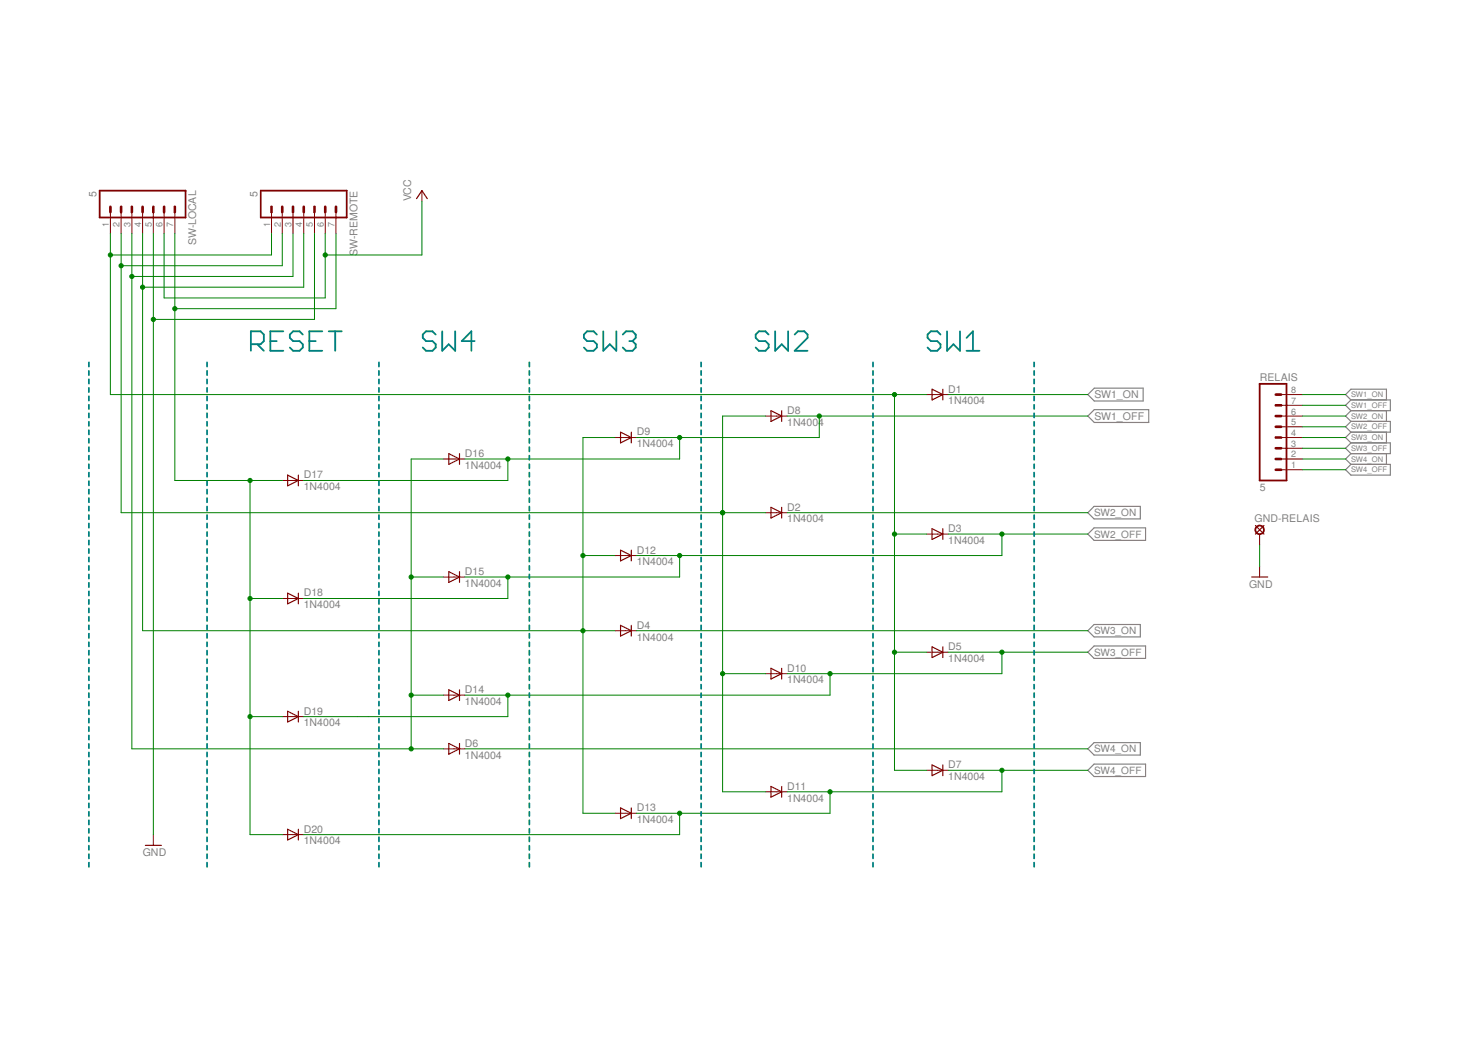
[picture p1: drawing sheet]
<?xml version="1.0" encoding="utf-8"?>
<!DOCTYPE eagle SYSTEM "eagle.dtd">
<eagle version="7.2.0">
<drawing>
<settings>
<setting alwaysvectorfont="no"/>
<setting verticaltext="up"/>
</settings>
<grid distance="0.1" unitdist="inch" unit="inch" style="lines" multiple="1" display="no" altdistance="0.01" altunitdist="inch" altunit="inch"/>
<schematic xreflabel="%F%N/%S.%C%R" xrefpart="/%S.%C%R">
<libraries>
<library name="supply1">
<symbols>
<symbol name="GND">
<wire x1="-1.905" y1="0" x2="1.905" y2="0" width="0.254" layer="94"/>
<text x="-2.54" y="-2.54" size="1.778" layer="96">&gt;VALUE</text>
<pin name="GND" x="0" y="2.54" visible="off" length="short" direction="sup" rot="R270"/>
</symbol>
<symbol name="VCC">
<wire x1="1.27" y1="-1.905" x2="0" y2="0" width="0.254" layer="94"/>
<wire x1="0" y1="0" x2="-1.27" y2="-1.905" width="0.254" layer="94"/>
<text x="-2.54" y="-2.54" size="1.778" layer="96" rot="R90">&gt;VALUE</text>
<pin name="VCC" x="0" y="-2.54" visible="off" length="short" direction="sup" rot="R90"/>
</symbol>
</symbols>
<devicesets>
<deviceset name="GND" prefix="GND">
<gates>
<gate name="1" symbol="GND" x="0" y="0"/>
</gates>
<devices>
<device name="">
<technologies>
<technology name=""/>
</technologies>
</device>
</devices>
</deviceset>
<deviceset name="VCC" prefix="P+">
<gates>
<gate name="VCC" symbol="VCC" x="0" y="0"/>
</gates>
<devices>
<device name="">
<technologies>
<technology name=""/>
</technologies>
</device>
</devices>
</deviceset>
</devicesets>
</library>
<library name="diode">
<symbols>
<symbol name="D">
<wire x1="-1.27" y1="-1.27" x2="1.27" y2="0" width="0.254" layer="94"/>
<wire x1="1.27" y1="0" x2="-1.27" y2="1.27" width="0.254" layer="94"/>
<wire x1="1.27" y1="1.27" x2="1.27" y2="0" width="0.254" layer="94"/>
<wire x1="-1.27" y1="1.27" x2="-1.27" y2="-1.27" width="0.254" layer="94"/>
<wire x1="1.27" y1="0" x2="1.27" y2="-1.27" width="0.254" layer="94"/>
<text x="2.54" y="0.4826" size="1.778" layer="95">&gt;NAME</text>
<text x="2.54" y="-2.3114" size="1.778" layer="96">&gt;VALUE</text>
<pin name="A" x="-2.54" y="0" visible="off" length="short" direction="pas"/>
<pin name="C" x="2.54" y="0" visible="off" length="short" direction="pas" rot="R180"/>
<text x="-2.54" y="0" size="0.4064" layer="99" align="center">SpiceOrder 1</text>
<text x="2.54" y="0" size="0.4064" layer="99" align="center">SpiceOrder 2</text>
</symbol>
</symbols>
<devicesets>
<deviceset name="1N4004" prefix="D">
<gates>
<gate name="1" symbol="D" x="0" y="0"/>
</gates>
<devices>
<device name="" package="DO41-10">
<connects>
<connect gate="1" pin="A" pad="A"/>
<connect gate="1" pin="C" pad="C"/>
</connects>
<technologies>
<technology name=""/>
</technologies>
</device>
</devices>
</deviceset>
</devicesets>
</library>
<library name="solpad">
<symbols>
<symbol name="LSP">
<wire x1="-1.016" y1="2.032" x2="1.016" y2="0" width="0.254" layer="94"/>
<wire x1="-1.016" y1="0" x2="1.016" y2="2.032" width="0.254" layer="94"/>
<circle x="0" y="1.016" radius="1.016" width="0.4064" layer="94"/>
<text x="-1.27" y="2.921" size="1.778" layer="95">&gt;NAME</text>
<pin name="MP" x="0" y="-2.54" visible="off" length="short" direction="pas" rot="R90"/>
</symbol>
</symbols>
<devicesets>
<deviceset name="LSP10" prefix="LSP">
<gates>
<gate name="1" symbol="LSP" x="0" y="0"/>
</gates>
<devices>
<device name="" package="LSP10">
<connects>
<connect gate="1" pin="MP" pad="MP"/>
</connects>
<technologies>
<technology name=""/>
</technologies>
</device>
</devices>
</deviceset>
</devicesets>
</library>
<library name="con-amp-quick">
<symbols>
<symbol name="M08">
<wire x1="1.27" y1="-10.16" x2="-5.08" y2="-10.16" width="0.4064" layer="94"/>
<wire x1="-1.27" y1="-2.54" x2="0" y2="-2.54" width="0.6096" layer="94"/>
<wire x1="-1.27" y1="-5.08" x2="0" y2="-5.08" width="0.6096" layer="94"/>
<wire x1="-1.27" y1="-7.62" x2="0" y2="-7.62" width="0.6096" layer="94"/>
<wire x1="-5.08" y1="12.7" x2="-5.08" y2="-10.16" width="0.4064" layer="94"/>
<wire x1="1.27" y1="-10.16" x2="1.27" y2="12.7" width="0.4064" layer="94"/>
<wire x1="-5.08" y1="12.7" x2="1.27" y2="12.7" width="0.4064" layer="94"/>
<wire x1="-1.27" y1="2.54" x2="0" y2="2.54" width="0.6096" layer="94"/>
<wire x1="-1.27" y1="0" x2="0" y2="0" width="0.6096" layer="94"/>
<wire x1="-1.27" y1="5.08" x2="0" y2="5.08" width="0.6096" layer="94"/>
<wire x1="-1.27" y1="7.62" x2="0" y2="7.62" width="0.6096" layer="94"/>
<wire x1="-1.27" y1="10.16" x2="0" y2="10.16" width="0.6096" layer="94"/>
<text x="-5.08" y="-12.7" size="1.778" layer="96">&gt;VALUE</text>
<text x="-5.08" y="13.462" size="1.778" layer="95">&gt;NAME</text>
<pin name="1" x="5.08" y="-7.62" visible="pad" length="middle" direction="pas" swaplevel="1" rot="R180"/>
<pin name="2" x="5.08" y="-5.08" visible="pad" length="middle" direction="pas" swaplevel="1" rot="R180"/>
<pin name="3" x="5.08" y="-2.54" visible="pad" length="middle" direction="pas" swaplevel="1" rot="R180"/>
<pin name="4" x="5.08" y="0" visible="pad" length="middle" direction="pas" swaplevel="1" rot="R180"/>
<pin name="5" x="5.08" y="2.54" visible="pad" length="middle" direction="pas" swaplevel="1" rot="R180"/>
<pin name="6" x="5.08" y="5.08" visible="pad" length="middle" direction="pas" swaplevel="1" rot="R180"/>
<pin name="7" x="5.08" y="7.62" visible="pad" length="middle" direction="pas" swaplevel="1" rot="R180"/>
<pin name="8" x="5.08" y="10.16" visible="pad" length="middle" direction="pas" swaplevel="1" rot="R180"/>
</symbol>
<symbol name="M07">
<wire x1="1.27" y1="-7.62" x2="-5.08" y2="-7.62" width="0.4064" layer="94"/>
<wire x1="-1.27" y1="0" x2="0" y2="0" width="0.6096" layer="94"/>
<wire x1="-1.27" y1="-2.54" x2="0" y2="-2.54" width="0.6096" layer="94"/>
<wire x1="-1.27" y1="-5.08" x2="0" y2="-5.08" width="0.6096" layer="94"/>
<wire x1="-5.08" y1="12.7" x2="-5.08" y2="-7.62" width="0.4064" layer="94"/>
<wire x1="1.27" y1="-7.62" x2="1.27" y2="12.7" width="0.4064" layer="94"/>
<wire x1="-5.08" y1="12.7" x2="1.27" y2="12.7" width="0.4064" layer="94"/>
<wire x1="-1.27" y1="5.08" x2="0" y2="5.08" width="0.6096" layer="94"/>
<wire x1="-1.27" y1="2.54" x2="0" y2="2.54" width="0.6096" layer="94"/>
<wire x1="-1.27" y1="7.62" x2="0" y2="7.62" width="0.6096" layer="94"/>
<wire x1="-1.27" y1="10.16" x2="0" y2="10.16" width="0.6096" layer="94"/>
<text x="-5.08" y="-10.16" size="1.778" layer="96">&gt;VALUE</text>
<text x="-5.08" y="13.462" size="1.778" layer="95">&gt;NAME</text>
<pin name="1" x="5.08" y="-5.08" visible="pad" length="middle" direction="pas" swaplevel="1" rot="R180"/>
<pin name="2" x="5.08" y="-2.54" visible="pad" length="middle" direction="pas" swaplevel="1" rot="R180"/>
<pin name="3" x="5.08" y="0" visible="pad" length="middle" direction="pas" swaplevel="1" rot="R180"/>
<pin name="4" x="5.08" y="2.54" visible="pad" length="middle" direction="pas" swaplevel="1" rot="R180"/>
<pin name="5" x="5.08" y="5.08" visible="pad" length="middle" direction="pas" swaplevel="1" rot="R180"/>
<pin name="6" x="5.08" y="7.62" visible="pad" length="middle" direction="pas" swaplevel="1" rot="R180"/>
<pin name="7" x="5.08" y="10.16" visible="pad" length="middle" direction="pas" swaplevel="1" rot="R180"/>
</symbol>
</symbols>
<devicesets>
<deviceset name="MA08" prefix="SL" uservalue="yes">
<gates>
<gate name="G$1" symbol="M08" x="-2.54" y="0"/>
</gates>
<devices>
<device name="" package="08PA">
<connects>
<connect gate="G$1" pin="1" pad="1"/>
<connect gate="G$1" pin="2" pad="2"/>
<connect gate="G$1" pin="3" pad="3"/>
<connect gate="G$1" pin="4" pad="4"/>
<connect gate="G$1" pin="5" pad="5"/>
<connect gate="G$1" pin="6" pad="6"/>
<connect gate="G$1" pin="7" pad="7"/>
<connect gate="G$1" pin="8" pad="8"/>
</connects>
<technologies>
<technology name="">
<attribute name="MF" value="" constant="no"/>
<attribute name="MPN" value="" constant="no"/>
<attribute name="OC_FARNELL" value="unknown" constant="no"/>
<attribute name="OC_NEWARK" value="unknown" constant="no"/>
</technology>
</technologies>
</device>
</devices>
</deviceset>
<deviceset name="MA07" prefix="SL" uservalue="yes">
<gates>
<gate name="G$1" symbol="M07" x="-2.54" y="0"/>
</gates>
<devices>
<device name="" package="07PA">
<connects>
<connect gate="G$1" pin="1" pad="1"/>
<connect gate="G$1" pin="2" pad="2"/>
<connect gate="G$1" pin="3" pad="3"/>
<connect gate="G$1" pin="4" pad="4"/>
<connect gate="G$1" pin="5" pad="5"/>
<connect gate="G$1" pin="6" pad="6"/>
<connect gate="G$1" pin="7" pad="7"/>
</connects>
<technologies>
<technology name="">
<attribute name="MF" value="" constant="no"/>
<attribute name="MPN" value="" constant="no"/>
<attribute name="OC_FARNELL" value="unknown" constant="no"/>
<attribute name="OC_NEWARK" value="unknown" constant="no"/>
</technology>
</technologies>
</device>
</devices>
</deviceset>
</devicesets>
</library>
</libraries>
<attributes>
</attributes>
<variantdefs>
</variantdefs>
<classes>
<class number="0" name="default" width="0" drill="0">
</class>
</classes>
<parts>
<part name="D1" library="diode" deviceset="1N4004" device=""/>
<part name="D2" library="diode" deviceset="1N4004" device=""/>
<part name="D3" library="diode" deviceset="1N4004" device=""/>
<part name="D4" library="diode" deviceset="1N4004" device=""/>
<part name="D5" library="diode" deviceset="1N4004" device=""/>
<part name="D6" library="diode" deviceset="1N4004" device=""/>
<part name="D7" library="diode" deviceset="1N4004" device=""/>
<part name="D8" library="diode" deviceset="1N4004" device=""/>
<part name="D10" library="diode" deviceset="1N4004" device=""/>
<part name="D11" library="diode" deviceset="1N4004" device=""/>
<part name="D9" library="diode" deviceset="1N4004" device=""/>
<part name="D12" library="diode" deviceset="1N4004" device=""/>
<part name="D13" library="diode" deviceset="1N4004" device=""/>
<part name="D14" library="diode" deviceset="1N4004" device=""/>
<part name="D15" library="diode" deviceset="1N4004" device=""/>
<part name="D16" library="diode" deviceset="1N4004" device=""/>
<part name="SW-LOCAL" library="con-amp-quick" deviceset="MA07" device="" value="5"/>
<part name="GND5" library="supply1" deviceset="GND" device=""/>
<part name="SW-REMOTE" library="con-amp-quick" deviceset="MA07" device="" value="5"/>
<part name="RELAIS" library="con-amp-quick" deviceset="MA08" device="" value="5"/>
<part name="GND-RELAIS" library="solpad" deviceset="LSP10" device=""/>
<part name="GND2" library="supply1" deviceset="GND" device=""/>
<part name="D17" library="diode" deviceset="1N4004" device=""/>
<part name="D18" library="diode" deviceset="1N4004" device=""/>
<part name="D19" library="diode" deviceset="1N4004" device=""/>
<part name="D20" library="diode" deviceset="1N4004" device=""/>
<part name="P+1" library="supply1" deviceset="VCC" device=""/>
</parts>
<sheets>
<sheet>
<plain>
<wire x1="-83.82" y1="73.66" x2="-83.82" y2="-45.72" width="0.4064" layer="100" style="shortdash"/>
<wire x1="35.56" y1="73.66" x2="35.56" y2="-45.72" width="0.4064" layer="100" style="shortdash"/>
<wire x1="-2.54" y1="73.66" x2="-2.54" y2="-45.72" width="0.4064" layer="100" style="shortdash"/>
<wire x1="-43.18" y1="73.66" x2="-43.18" y2="-45.72" width="0.4064" layer="100" style="shortdash"/>
<text x="10.16" y="76.2" size="5" layer="100" font="vector">SW1</text>
<text x="-30.48" y="76.2" size="5" layer="100" font="vector">SW2</text>
<text x="-71.12" y="76.2" size="5" layer="100" font="vector">SW3</text>
<text x="-109.22" y="76.2" size="5" layer="100" font="vector">SW4</text>
<wire x1="-119.38" y1="73.66" x2="-119.38" y2="-45.72" width="0.4064" layer="100" style="shortdash"/>
<wire x1="-187.96" y1="73.66" x2="-187.96" y2="-45.72" width="0.4064" layer="100" style="shortdash"/>
<wire x1="-160.02" y1="73.66" x2="-160.02" y2="-45.72" width="0.4064" layer="100" style="shortdash"/>
<text x="-149.86" y="76.2" size="5" layer="100" font="vector">RESET</text>
</plain>
<instances>
<instance part="D1" gate="1" x="12.7" y="66.04"/>
<instance part="D2" gate="1" x="-25.4" y="38.1"/>
<instance part="D3" gate="1" x="12.7" y="33.02"/>
<instance part="D4" gate="1" x="-60.96" y="10.16"/>
<instance part="D5" gate="1" x="12.7" y="5.08"/>
<instance part="D6" gate="1" x="-101.6" y="-17.78"/>
<instance part="D7" gate="1" x="12.7" y="-22.86"/>
<instance part="D8" gate="1" x="-25.4" y="60.96"/>
<instance part="D10" gate="1" x="-25.4" y="0"/>
<instance part="D11" gate="1" x="-25.4" y="-27.94"/>
<instance part="D9" gate="1" x="-60.96" y="55.88"/>
<instance part="D12" gate="1" x="-60.96" y="27.94"/>
<instance part="D13" gate="1" x="-60.96" y="-33.02"/>
<instance part="D14" gate="1" x="-101.6" y="-5.08"/>
<instance part="D15" gate="1" x="-101.6" y="22.86"/>
<instance part="D16" gate="1" x="-101.6" y="50.8"/>
<instance part="SW-LOCAL" gate="G$1" x="-177.8" y="109.22" rot="R270"/>
<instance part="GND5" gate="1" x="-172.72" y="-40.64"/>
<instance part="SW-REMOTE" gate="G$1" x="-139.7" y="109.22" rot="R270"/>
<instance part="RELAIS" gate="G$1" x="93.98" y="55.88"/>
<instance part="GND-RELAIS" gate="1" x="88.9" y="33.02"/>
<instance part="GND2" gate="1" x="88.9" y="22.86"/>
<instance part="D17" gate="1" x="-139.7" y="45.72"/>
<instance part="D18" gate="1" x="-139.7" y="17.78"/>
<instance part="D19" gate="1" x="-139.7" y="-10.16"/>
<instance part="D20" gate="1" x="-139.7" y="-38.1"/>
<instance part="P+1" gate="VCC" x="-109.22" y="114.3"/>
</instances>
<busses>
</busses>
<nets>
<net name="N$1" class="0">
<segment>
<pinref part="D1" gate="1" pin="A"/>
<pinref part="D3" gate="1" pin="A"/>
<wire x1="-182.88" y1="66.04" x2="2.54" y2="66.04" width="0.1524" layer="91"/>
<wire x1="2.54" y1="66.04" x2="10.16" y2="66.04" width="0.1524" layer="91"/>
<wire x1="10.16" y1="33.02" x2="2.54" y2="33.02" width="0.1524" layer="91"/>
<wire x1="2.54" y1="33.02" x2="2.54" y2="66.04" width="0.1524" layer="91"/>
<junction x="2.54" y="66.04"/>
<wire x1="2.54" y1="33.02" x2="2.54" y2="5.08" width="0.1524" layer="91"/>
<pinref part="D5" gate="1" pin="A"/>
<wire x1="2.54" y1="5.08" x2="10.16" y2="5.08" width="0.1524" layer="91"/>
<junction x="2.54" y="33.02"/>
<pinref part="D7" gate="1" pin="A"/>
<wire x1="2.54" y1="5.08" x2="2.54" y2="-22.86" width="0.1524" layer="91"/>
<wire x1="2.54" y1="-22.86" x2="10.16" y2="-22.86" width="0.1524" layer="91"/>
<junction x="2.54" y="5.08"/>
<pinref part="SW-LOCAL" gate="G$1" pin="1"/>
<wire x1="-182.88" y1="104.14" x2="-182.88" y2="99.06" width="0.1524" layer="91"/>
<pinref part="SW-REMOTE" gate="G$1" pin="1"/>
<wire x1="-182.88" y1="99.06" x2="-182.88" y2="66.04" width="0.1524" layer="91"/>
<wire x1="-144.78" y1="104.14" x2="-144.78" y2="99.06" width="0.1524" layer="91"/>
<wire x1="-144.78" y1="99.06" x2="-182.88" y2="99.06" width="0.1524" layer="91"/>
<junction x="-182.88" y="99.06"/>
</segment>
</net>
<net name="SW1_ON" class="0">
<segment>
<pinref part="D1" gate="1" pin="C"/>
<wire x1="15.24" y1="66.04" x2="48.26" y2="66.04" width="0.1524" layer="91"/>
<label x="48.26" y="66.04" size="1.778" layer="95" xref="yes"/>
</segment>
<segment>
<pinref part="RELAIS" gate="G$1" pin="8"/>
<wire x1="99.06" y1="66.04" x2="109.22" y2="66.04" width="0.1524" layer="91"/>
<label x="109.22" y="66.04" size="1.27" layer="95" xref="yes"/>
</segment>
</net>
<net name="GND" class="0">
<segment>
<pinref part="GND5" gate="1" pin="GND"/>
<wire x1="-172.72" y1="83.82" x2="-172.72" y2="-38.1" width="0.1524" layer="91"/>
<pinref part="SW-LOCAL" gate="G$1" pin="5"/>
<wire x1="-134.62" y1="83.82" x2="-172.72" y2="83.82" width="0.1524" layer="91"/>
<wire x1="-172.72" y1="83.82" x2="-172.72" y2="104.14" width="0.1524" layer="91"/>
<pinref part="SW-REMOTE" gate="G$1" pin="5"/>
<wire x1="-134.62" y1="104.14" x2="-134.62" y2="83.82" width="0.1524" layer="91"/>
<junction x="-172.72" y="83.82"/>
</segment>
<segment>
<pinref part="GND-RELAIS" gate="1" pin="MP"/>
<wire x1="88.9" y1="30.48" x2="88.9" y2="25.4" width="0.1524" layer="91"/>
<pinref part="GND2" gate="1" pin="GND"/>
</segment>
</net>
<net name="SW2_ON" class="0">
<segment>
<pinref part="D2" gate="1" pin="C"/>
<wire x1="-22.86" y1="38.1" x2="48.26" y2="38.1" width="0.1524" layer="91"/>
<label x="48.26" y="38.1" size="1.6764" layer="95" xref="yes"/>
</segment>
<segment>
<pinref part="RELAIS" gate="G$1" pin="6"/>
<wire x1="99.06" y1="60.96" x2="109.22" y2="60.96" width="0.1524" layer="91"/>
<label x="109.22" y="60.96" size="1.27" layer="95" xref="yes"/>
</segment>
</net>
<net name="SW2_OFF" class="0">
<segment>
<wire x1="48.26" y1="33.02" x2="27.94" y2="33.02" width="0.1524" layer="91"/>
<pinref part="D3" gate="1" pin="C"/>
<wire x1="27.94" y1="33.02" x2="15.24" y2="33.02" width="0.1524" layer="91"/>
<junction x="27.94" y="33.02"/>
<wire x1="-48.26" y1="27.94" x2="-48.26" y2="22.86" width="0.1524" layer="91"/>
<wire x1="-48.26" y1="22.86" x2="-88.9" y2="22.86" width="0.1524" layer="91"/>
<pinref part="D15" gate="1" pin="C"/>
<junction x="-48.26" y="27.94"/>
<wire x1="-88.9" y1="22.86" x2="-99.06" y2="22.86" width="0.1524" layer="91"/>
<wire x1="27.94" y1="33.02" x2="27.94" y2="27.94" width="0.1524" layer="91"/>
<wire x1="27.94" y1="27.94" x2="-48.26" y2="27.94" width="0.1524" layer="91"/>
<pinref part="D12" gate="1" pin="C"/>
<wire x1="-58.42" y1="27.94" x2="-48.26" y2="27.94" width="0.1524" layer="91"/>
<label x="48.26" y="33.02" size="1.6764" layer="95" xref="yes"/>
<wire x1="-88.9" y1="22.86" x2="-88.9" y2="17.78" width="0.1524" layer="91"/>
<wire x1="-88.9" y1="17.78" x2="-137.16" y2="17.78" width="0.1524" layer="91"/>
<junction x="-88.9" y="22.86"/>
<pinref part="D18" gate="1" pin="C"/>
</segment>
<segment>
<pinref part="RELAIS" gate="G$1" pin="5"/>
<wire x1="99.06" y1="58.42" x2="109.22" y2="58.42" width="0.1524" layer="91"/>
<label x="109.22" y="58.42" size="1.27" layer="95" xref="yes"/>
</segment>
</net>
<net name="SW3_ON" class="0">
<segment>
<pinref part="D4" gate="1" pin="C"/>
<wire x1="48.26" y1="10.16" x2="-58.42" y2="10.16" width="0.1524" layer="91"/>
<label x="48.26" y="10.16" size="1.6764" layer="95" xref="yes"/>
</segment>
<segment>
<pinref part="RELAIS" gate="G$1" pin="4"/>
<wire x1="99.06" y1="55.88" x2="109.22" y2="55.88" width="0.1524" layer="91"/>
<label x="109.22" y="55.88" size="1.27" layer="95" xref="yes"/>
</segment>
</net>
<net name="SW3_OFF" class="0">
<segment>
<wire x1="27.94" y1="0" x2="-12.7" y2="0" width="0.1524" layer="91"/>
<pinref part="D10" gate="1" pin="C"/>
<wire x1="-12.7" y1="0" x2="-22.86" y2="0" width="0.1524" layer="91"/>
<wire x1="-12.7" y1="0" x2="-12.7" y2="-5.08" width="0.1524" layer="91"/>
<wire x1="-12.7" y1="-5.08" x2="-88.9" y2="-5.08" width="0.1524" layer="91"/>
<pinref part="D14" gate="1" pin="C"/>
<junction x="-12.7" y="0"/>
<label x="48.26" y="5.08" size="1.6764" layer="95" xref="yes"/>
<wire x1="-88.9" y1="-5.08" x2="-99.06" y2="-5.08" width="0.1524" layer="91"/>
<wire x1="27.94" y1="0" x2="27.94" y2="5.08" width="0.1524" layer="91"/>
<pinref part="D5" gate="1" pin="C"/>
<wire x1="15.24" y1="5.08" x2="27.94" y2="5.08" width="0.1524" layer="91"/>
<junction x="27.94" y="5.08"/>
<wire x1="27.94" y1="5.08" x2="48.26" y2="5.08" width="0.1524" layer="91"/>
<wire x1="-88.9" y1="-5.08" x2="-88.9" y2="-10.16" width="0.1524" layer="91"/>
<wire x1="-88.9" y1="-10.16" x2="-121.92" y2="-10.16" width="0.1524" layer="91"/>
<junction x="-88.9" y="-5.08"/>
<pinref part="D19" gate="1" pin="C"/>
<wire x1="-121.92" y1="-10.16" x2="-124.46" y2="-10.16" width="0.1524" layer="91"/>
<wire x1="-124.46" y1="-10.16" x2="-137.16" y2="-10.16" width="0.1524" layer="91"/>
</segment>
<segment>
<pinref part="RELAIS" gate="G$1" pin="3"/>
<wire x1="99.06" y1="53.34" x2="109.22" y2="53.34" width="0.1524" layer="91"/>
<label x="109.22" y="53.34" size="1.27" layer="95" xref="yes"/>
</segment>
</net>
<net name="SW4_ON" class="0">
<segment>
<pinref part="D6" gate="1" pin="C"/>
<wire x1="48.26" y1="-17.78" x2="-99.06" y2="-17.78" width="0.1524" layer="91"/>
<label x="48.26" y="-17.78" size="1.6764" layer="95" xref="yes"/>
</segment>
<segment>
<pinref part="RELAIS" gate="G$1" pin="2"/>
<wire x1="99.06" y1="50.8" x2="109.22" y2="50.8" width="0.1524" layer="91"/>
<label x="109.22" y="50.8" size="1.27" layer="95" xref="yes"/>
</segment>
</net>
<net name="SW4_OFF" class="0">
<segment>
<label x="48.26" y="-22.86" size="1.6764" layer="95" xref="yes"/>
<pinref part="D7" gate="1" pin="C"/>
<wire x1="15.24" y1="-22.86" x2="27.94" y2="-22.86" width="0.1524" layer="91"/>
<wire x1="27.94" y1="-22.86" x2="48.26" y2="-22.86" width="0.1524" layer="91"/>
<pinref part="D11" gate="1" pin="C"/>
<wire x1="-22.86" y1="-27.94" x2="-12.7" y2="-27.94" width="0.1524" layer="91"/>
<wire x1="-12.7" y1="-27.94" x2="27.94" y2="-27.94" width="0.1524" layer="91"/>
<wire x1="27.94" y1="-27.94" x2="27.94" y2="-22.86" width="0.1524" layer="91"/>
<junction x="27.94" y="-22.86"/>
<pinref part="D13" gate="1" pin="C"/>
<wire x1="-58.42" y1="-33.02" x2="-48.26" y2="-33.02" width="0.1524" layer="91"/>
<wire x1="-48.26" y1="-33.02" x2="-12.7" y2="-33.02" width="0.1524" layer="91"/>
<wire x1="-12.7" y1="-33.02" x2="-12.7" y2="-27.94" width="0.1524" layer="91"/>
<junction x="-12.7" y="-27.94"/>
<wire x1="-48.26" y1="-33.02" x2="-48.26" y2="-38.1" width="0.1524" layer="91"/>
<wire x1="-48.26" y1="-38.1" x2="-137.16" y2="-38.1" width="0.1524" layer="91"/>
<junction x="-48.26" y="-33.02"/>
<pinref part="D20" gate="1" pin="C"/>
</segment>
<segment>
<pinref part="RELAIS" gate="G$1" pin="1"/>
<wire x1="99.06" y1="48.26" x2="109.22" y2="48.26" width="0.1524" layer="91"/>
<label x="109.22" y="48.26" size="1.27" layer="95" xref="yes"/>
</segment>
</net>
<net name="N$12" class="0">
<segment>
<pinref part="D6" gate="1" pin="A"/>
<wire x1="-104.14" y1="-17.78" x2="-111.76" y2="-17.78" width="0.1524" layer="91"/>
<pinref part="D16" gate="1" pin="A"/>
<wire x1="-111.76" y1="-17.78" x2="-177.8" y2="-17.78" width="0.1524" layer="91"/>
<wire x1="-104.14" y1="50.8" x2="-111.76" y2="50.8" width="0.1524" layer="91"/>
<wire x1="-111.76" y1="50.8" x2="-111.76" y2="22.86" width="0.1524" layer="91"/>
<pinref part="D14" gate="1" pin="A"/>
<wire x1="-111.76" y1="22.86" x2="-111.76" y2="-5.08" width="0.1524" layer="91"/>
<wire x1="-111.76" y1="-5.08" x2="-111.76" y2="-17.78" width="0.1524" layer="91"/>
<wire x1="-111.76" y1="-5.08" x2="-104.14" y2="-5.08" width="0.1524" layer="91"/>
<pinref part="D15" gate="1" pin="A"/>
<wire x1="-111.76" y1="22.86" x2="-104.14" y2="22.86" width="0.1524" layer="91"/>
<junction x="-111.76" y="-5.08"/>
<junction x="-111.76" y="22.86"/>
<junction x="-111.76" y="-17.78"/>
<wire x1="-177.8" y1="104.14" x2="-177.8" y2="93.98" width="0.1524" layer="91"/>
<pinref part="SW-LOCAL" gate="G$1" pin="3"/>
<pinref part="SW-REMOTE" gate="G$1" pin="3"/>
<wire x1="-177.8" y1="93.98" x2="-177.8" y2="-17.78" width="0.1524" layer="91"/>
<wire x1="-177.8" y1="93.98" x2="-139.7" y2="93.98" width="0.1524" layer="91"/>
<wire x1="-139.7" y1="93.98" x2="-139.7" y2="104.14" width="0.1524" layer="91"/>
<junction x="-177.8" y="93.98"/>
</segment>
</net>
<net name="SW1_OFF" class="0">
<segment>
<wire x1="48.26" y1="60.96" x2="-15.24" y2="60.96" width="0.1524" layer="91"/>
<pinref part="D8" gate="1" pin="C"/>
<label x="48.26" y="60.96" size="1.778" layer="95" xref="yes"/>
<wire x1="-15.24" y1="60.96" x2="-22.86" y2="60.96" width="0.1524" layer="91"/>
<wire x1="-15.24" y1="55.88" x2="-48.26" y2="55.88" width="0.1524" layer="91"/>
<pinref part="D9" gate="1" pin="C"/>
<wire x1="-48.26" y1="55.88" x2="-58.42" y2="55.88" width="0.1524" layer="91"/>
<wire x1="-15.24" y1="55.88" x2="-15.24" y2="60.96" width="0.1524" layer="91"/>
<junction x="-15.24" y="60.96"/>
<pinref part="D16" gate="1" pin="C"/>
<wire x1="-99.06" y1="50.8" x2="-88.9" y2="50.8" width="0.1524" layer="91"/>
<wire x1="-88.9" y1="50.8" x2="-48.26" y2="50.8" width="0.1524" layer="91"/>
<wire x1="-48.26" y1="50.8" x2="-48.26" y2="55.88" width="0.1524" layer="91"/>
<junction x="-48.26" y="55.88"/>
<wire x1="-88.9" y1="50.8" x2="-88.9" y2="45.72" width="0.1524" layer="91"/>
<wire x1="-88.9" y1="45.72" x2="-137.16" y2="45.72" width="0.1524" layer="91"/>
<junction x="-88.9" y="50.8"/>
<pinref part="D17" gate="1" pin="C"/>
</segment>
<segment>
<pinref part="RELAIS" gate="G$1" pin="7"/>
<wire x1="99.06" y1="63.5" x2="109.22" y2="63.5" width="0.1524" layer="91"/>
<label x="109.22" y="63.5" size="1.27" layer="95" xref="yes"/>
</segment>
</net>
<net name="N$14" class="0">
<segment>
<pinref part="D8" gate="1" pin="A"/>
<wire x1="-27.94" y1="60.96" x2="-38.1" y2="60.96" width="0.1524" layer="91"/>
<pinref part="D2" gate="1" pin="A"/>
<wire x1="-27.94" y1="38.1" x2="-38.1" y2="38.1" width="0.1524" layer="91"/>
<wire x1="-38.1" y1="38.1" x2="-180.34" y2="38.1" width="0.1524" layer="91"/>
<wire x1="-38.1" y1="60.96" x2="-38.1" y2="38.1" width="0.1524" layer="91"/>
<junction x="-38.1" y="38.1"/>
<pinref part="D11" gate="1" pin="A"/>
<wire x1="-38.1" y1="38.1" x2="-38.1" y2="0" width="0.1524" layer="91"/>
<wire x1="-38.1" y1="0" x2="-38.1" y2="-27.94" width="0.1524" layer="91"/>
<wire x1="-38.1" y1="-27.94" x2="-27.94" y2="-27.94" width="0.1524" layer="91"/>
<pinref part="D10" gate="1" pin="A"/>
<wire x1="-27.94" y1="0" x2="-38.1" y2="0" width="0.1524" layer="91"/>
<junction x="-38.1" y="0"/>
<junction x="-38.1" y="38.1"/>
<pinref part="SW-LOCAL" gate="G$1" pin="2"/>
<wire x1="-180.34" y1="104.14" x2="-180.34" y2="96.52" width="0.1524" layer="91"/>
<pinref part="SW-REMOTE" gate="G$1" pin="2"/>
<wire x1="-180.34" y1="96.52" x2="-180.34" y2="38.1" width="0.1524" layer="91"/>
<wire x1="-142.24" y1="104.14" x2="-142.24" y2="96.52" width="0.1524" layer="91"/>
<wire x1="-142.24" y1="96.52" x2="-180.34" y2="96.52" width="0.1524" layer="91"/>
<junction x="-180.34" y="96.52"/>
</segment>
</net>
<net name="N$5" class="0">
<segment>
<pinref part="D9" gate="1" pin="A"/>
<wire x1="-63.5" y1="55.88" x2="-71.12" y2="55.88" width="0.1524" layer="91"/>
<wire x1="-71.12" y1="55.88" x2="-71.12" y2="27.94" width="0.1524" layer="91"/>
<pinref part="D13" gate="1" pin="A"/>
<wire x1="-71.12" y1="27.94" x2="-71.12" y2="10.16" width="0.1524" layer="91"/>
<wire x1="-71.12" y1="10.16" x2="-71.12" y2="-33.02" width="0.1524" layer="91"/>
<wire x1="-71.12" y1="-33.02" x2="-63.5" y2="-33.02" width="0.1524" layer="91"/>
<pinref part="D12" gate="1" pin="A"/>
<wire x1="-71.12" y1="27.94" x2="-63.5" y2="27.94" width="0.1524" layer="91"/>
<junction x="-71.12" y="27.94"/>
<pinref part="D4" gate="1" pin="A"/>
<wire x1="-71.12" y1="10.16" x2="-63.5" y2="10.16" width="0.1524" layer="91"/>
<wire x1="-71.12" y1="10.16" x2="-175.26" y2="10.16" width="0.1524" layer="91"/>
<junction x="-71.12" y="10.16"/>
<wire x1="-175.26" y1="104.14" x2="-175.26" y2="91.44" width="0.1524" layer="91"/>
<pinref part="SW-LOCAL" gate="G$1" pin="4"/>
<pinref part="SW-REMOTE" gate="G$1" pin="4"/>
<wire x1="-175.26" y1="91.44" x2="-175.26" y2="10.16" width="0.1524" layer="91"/>
<wire x1="-137.16" y1="104.14" x2="-137.16" y2="91.44" width="0.1524" layer="91"/>
<wire x1="-137.16" y1="91.44" x2="-175.26" y2="91.44" width="0.1524" layer="91"/>
<junction x="-175.26" y="91.44"/>
</segment>
</net>
<net name="N$3" class="0">
<segment>
<pinref part="D17" gate="1" pin="A"/>
<wire x1="-142.24" y1="45.72" x2="-149.86" y2="45.72" width="0.1524" layer="91"/>
<wire x1="-149.86" y1="45.72" x2="-149.86" y2="17.78" width="0.1524" layer="91"/>
<pinref part="D20" gate="1" pin="A"/>
<wire x1="-149.86" y1="17.78" x2="-149.86" y2="-10.16" width="0.1524" layer="91"/>
<wire x1="-149.86" y1="-10.16" x2="-149.86" y2="-38.1" width="0.1524" layer="91"/>
<wire x1="-149.86" y1="-38.1" x2="-142.24" y2="-38.1" width="0.1524" layer="91"/>
<wire x1="-167.64" y1="104.14" x2="-167.64" y2="86.36" width="0.1524" layer="91"/>
<wire x1="-167.64" y1="86.36" x2="-167.64" y2="45.72" width="0.1524" layer="91"/>
<wire x1="-149.86" y1="45.72" x2="-167.64" y2="45.72" width="0.1524" layer="91"/>
<junction x="-149.86" y="45.72"/>
<pinref part="D18" gate="1" pin="A"/>
<wire x1="-142.24" y1="17.78" x2="-149.86" y2="17.78" width="0.1524" layer="91"/>
<pinref part="D19" gate="1" pin="A"/>
<wire x1="-142.24" y1="-10.16" x2="-149.86" y2="-10.16" width="0.1524" layer="91"/>
<junction x="-149.86" y="-10.16"/>
<junction x="-149.86" y="17.78"/>
<pinref part="SW-LOCAL" gate="G$1" pin="7"/>
<pinref part="SW-REMOTE" gate="G$1" pin="7"/>
<wire x1="-129.54" y1="104.14" x2="-129.54" y2="86.36" width="0.1524" layer="91"/>
<wire x1="-129.54" y1="86.36" x2="-167.64" y2="86.36" width="0.1524" layer="91"/>
<junction x="-167.64" y="86.36"/>
</segment>
</net>
<net name="VCC" class="0">
<segment>
<pinref part="SW-LOCAL" gate="G$1" pin="6"/>
<wire x1="-109.22" y1="99.06" x2="-132.08" y2="99.06" width="0.1524" layer="91"/>
<wire x1="-170.18" y1="104.14" x2="-170.18" y2="88.9" width="0.1524" layer="91"/>
<wire x1="-170.18" y1="88.9" x2="-132.08" y2="88.9" width="0.1524" layer="91"/>
<pinref part="SW-REMOTE" gate="G$1" pin="6"/>
<wire x1="-132.08" y1="88.9" x2="-132.08" y2="99.06" width="0.1524" layer="91"/>
<wire x1="-132.08" y1="99.06" x2="-132.08" y2="104.14" width="0.1524" layer="91"/>
<pinref part="P+1" gate="VCC" pin="VCC"/>
<wire x1="-109.22" y1="111.76" x2="-109.22" y2="99.06" width="0.1524" layer="91"/>
<junction x="-132.08" y="99.06"/>
</segment>
</net>
</nets>
</sheet>
</sheets>
</schematic>
</drawing>
</eagle>
